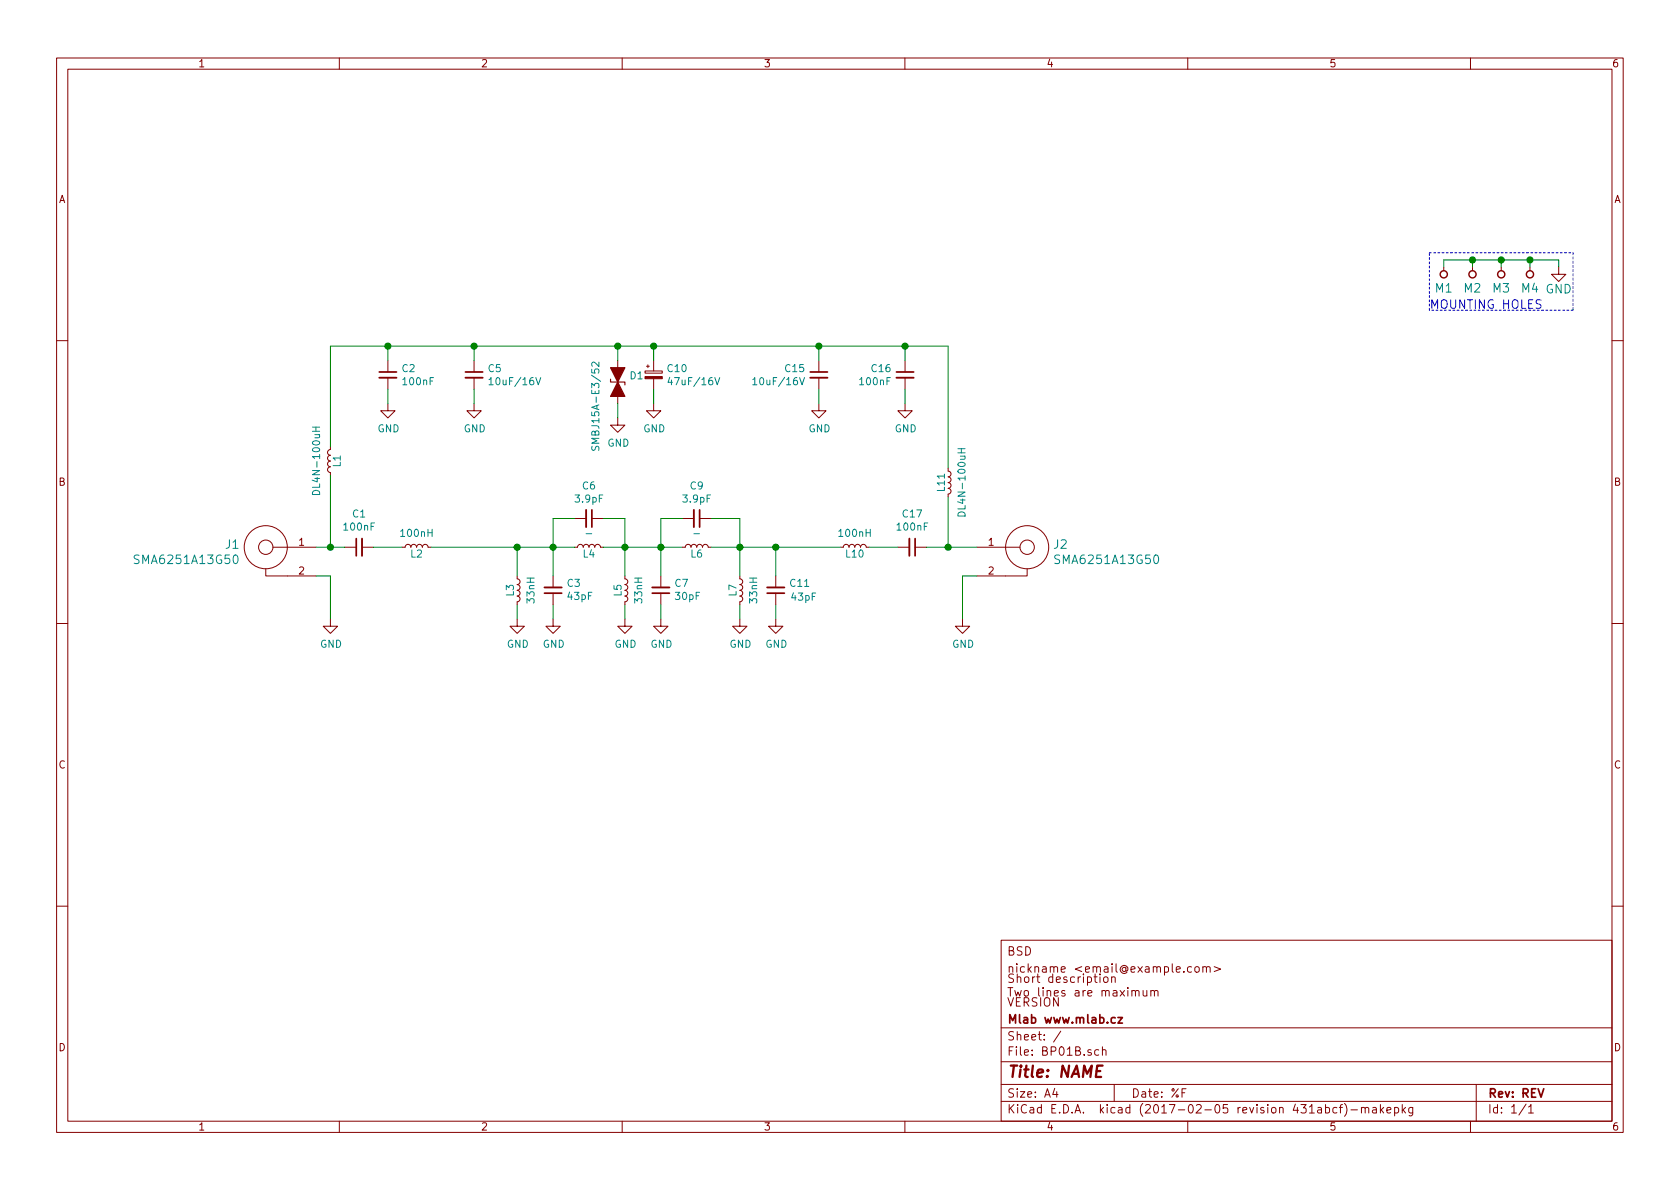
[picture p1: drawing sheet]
EESchema Schematic File Version 2
LIBS:74xgxx
LIBS:74xx
LIBS:ac-dc
LIBS:actel
LIBS:adc-dac
LIBS:Altera
LIBS:analog_devices
LIBS:analog_switches
LIBS:atmel
LIBS:audio
LIBS:brooktre
LIBS:cmos4000
LIBS:cmos_ieee
LIBS:conn
LIBS:contrib
LIBS:cypress
LIBS:dc-dc
LIBS:device
LIBS:digital-audio
LIBS:diode
LIBS:display
LIBS:dsp
LIBS:elec-unifil
LIBS:ESD_Protection
LIBS:ftdi
LIBS:gennum
LIBS:graphic
LIBS:hc11
LIBS:intel
LIBS:interface
LIBS:ir
LIBS:Lattice
LIBS:linear
LIBS:logo
LIBS:maxim
LIBS:mechanical
LIBS:memory
LIBS:microchip_dspic33dsc
LIBS:microchip
LIBS:microchip_pic10mcu
LIBS:microchip_pic12mcu
LIBS:microchip_pic16mcu
LIBS:microchip_pic18mcu
LIBS:microchip_pic32mcu
LIBS:microcontrollers
LIBS:motor_drivers
LIBS:motorola
LIBS:msp430
LIBS:nordicsemi
LIBS:nxp_armmcu
LIBS:onsemi
LIBS:opto
LIBS:Oscillators
LIBS:philips
LIBS:powerint
LIBS:power
LIBS:Power_Management
LIBS:pspice
LIBS:references
LIBS:regul
LIBS:relays
LIBS:rfcom
LIBS:sensors
LIBS:silabs
LIBS:siliconi
LIBS:stm32
LIBS:stm8
LIBS:supertex
LIBS:switches
LIBS:texas
LIBS:transf
LIBS:transistors
LIBS:ttl_ieee
LIBS:valves
LIBS:video
LIBS:Xicor
LIBS:xilinx
LIBS:Zilog
LIBS:BP01B-cache
EELAYER 26 0
EELAYER END
$Descr A4 11693 8268
encoding utf-8
Sheet 1 1
Title "NAME"
Date "%F"
Rev "REV"
Comp "Mlab www.mlab.cz"
Comment1 "VERSION"
Comment2 "Short description \\nTwo lines are maximum"
Comment3 "nickname <email@example.com>"
Comment4 "BSD"
$EndDescr
$Comp
L HOLE M1
U 1 1
P 10050 1900
F 0 "M1" V 9950 1900 60  0000 C CNN
F 1 "HOLE" H 10050 1800 60  0001 C CNN
F 2 "Mlab_Mechanical:MountingHole_3mm" H 10050 1900 60  0001 C CNN
F 3 "" H 10050 1900 60  0000 C CNN
	1    10050 1900
	0    -1   -1   0   
$EndComp
$Comp
L HOLE M2
U 1 1
P 10250 1900
F 0 "M2" V 10150 1900 60  0000 C CNN
F 1 "HOLE" H 10250 1800 60  0001 C CNN
F 2 "Mlab_Mechanical:MountingHole_3mm" H 10250 1900 60  0001 C CNN
F 3 "" H 10250 1900 60  0000 C CNN
	1    10250 1900
	0    -1   -1   0   
$EndComp
$Comp
L HOLE M3
U 1 1
P 10450 1900
F 0 "M3" V 10350 1900 60  0000 C CNN
F 1 "HOLE" H 10450 1800 60  0001 C CNN
F 2 "Mlab_Mechanical:MountingHole_3mm" H 10450 1900 60  0001 C CNN
F 3 "" H 10450 1900 60  0000 C CNN
	1    10450 1900
	0    -1   -1   0   
$EndComp
$Comp
L HOLE M4
U 1 1
P 10650 1900
F 0 "M4" V 10550 1900 60  0000 C CNN
F 1 "HOLE" H 10650 1800 60  0001 C CNN
F 2 "Mlab_Mechanical:MountingHole_3mm" H 10650 1900 60  0001 C CNN
F 3 "" H 10650 1900 60  0000 C CNN
	1    10650 1900
	0    -1   -1   0   
$EndComp
$Comp
L GND #PWR01
U 1 1
P 10850 1850
F 0 "#PWR01" H 10850 1600 60  0001 C CNN
F 1 "GND" H 10850 1700 60  0000 C CNN
F 2 "" H 10850 1850 60  0000 C CNN
F 3 "" H 10850 1850 60  0000 C CNN
	1    10850 1850
	1    0    0    -1  
$EndComp
Wire Wire Line
	10850 1800 10850 1850
Wire Wire Line
	10050 1800 10850 1800
Wire Wire Line
	10050 1800 10050 1850
Wire Wire Line
	10250 1850 10250 1800
Connection ~ 10250 1800
Wire Wire Line
	10450 1850 10450 1800
Connection ~ 10450 1800
Wire Wire Line
	10650 1850 10650 1800
Connection ~ 10650 1800
Wire Notes Line
	9950 1750 10950 1750
Wire Notes Line
	10950 1750 10950 2150
Wire Notes Line
	10950 2150 9950 2150
Wire Notes Line
	9950 2150 9950 1750
Text Notes 9950 2150 0    60   ~ 0
MOUNTING HOLES
$Comp
L SMA J1
U 1 1
P 1850 3800
F 0 "J1" H 2028 3822 60  0000 L CNN
F 1 "SMA6251A13G50" H 2028 3716 60  0000 L CNN
F 2 "Mlab_CON:SMA6251A13G50" H 1850 3800 60  0001 C CNN
F 3 "" H 1850 3800 60  0000 C CNN
	1    1850 3800
	-1   0    0    -1  
$EndComp
$Comp
L SMA J2
U 1 1
P 7150 3800
F 0 "J2" H 7328 3822 60  0000 L CNN
F 1 "SMA6251A13G50" H 7328 3716 60  0000 L CNN
F 2 "Mlab_CON:SMA6251A13G50" H 7150 3800 60  0001 C CNN
F 3 "" H 7150 3800 60  0000 C CNN
	1    7150 3800
	1    0    0    -1  
$EndComp
$Comp
L C_Small C1
U 1 1
P 2500 3800
F 0 "C1" V 2729 3800 50  0000 C CNN
F 1 "100nF" V 2638 3800 50  0000 C CNN
F 2 "Mlab_R:SMD-0805" H 2500 3800 50  0001 C CNN
F 3 "" H 2500 3800 50  0000 C CNN
	1    2500 3800
	0    -1   -1   0   
$EndComp
$Comp
L C_Small C3
U 1 1
P 3850 4100
F 0 "C3" H 3758 4054 50  0000 R CNN
F 1 "43pF" H 3758 4145 50  0000 R CNN
F 2 "Mlab_R:SMD-0805" H 3850 4100 50  0001 C CNN
F 3 "" H 3850 4100 50  0000 C CNN
	1    3850 4100
	-1   0    0    1   
$EndComp
$Comp
L C_Small C6
U 1 1
P 4100 3600
F 0 "C6" V 3871 3600 50  0000 C CNN
F 1 "3.9pF" V 3962 3600 50  0000 C CNN
F 2 "Mlab_R:SMD-0805" H 4100 3600 50  0001 C CNN
F 3 "" H 4100 3600 50  0000 C CNN
	1    4100 3600
	0    1    1    0   
$EndComp
$Comp
L L_Small L4
U 1 1
P 4100 3800
F 0 "L4" V 4050 3800 50  0000 C CNN
F 1 "-" V 4194 3800 50  0000 C CNN
F 2 "Mlab_R:SMD-0805" H 4100 3800 50  0001 C CNN
F 3 "" H 4100 3800 50  0000 C CNN
	1    4100 3800
	0    1    -1   0   
$EndComp
$Comp
L L_Small L2
U 1 1
P 2900 3800
F 0 "L2" V 2850 3800 50  0000 C CNN
F 1 "100nH" V 2994 3800 50  0000 C CNN
F 2 "Mlab_R:SMD-0805" H 2900 3800 50  0001 C CNN
F 3 "" H 2900 3800 50  0000 C CNN
	1    2900 3800
	0    1    -1   0   
$EndComp
$Comp
L L_Small L3
U 1 1
P 3600 4100
F 0 "L3" V 3550 4100 50  0000 C CNN
F 1 "33nH" V 3694 4100 50  0000 C CNN
F 2 "Mlab_R:SMD-0805" H 3600 4100 50  0001 C CNN
F 3 "" H 3600 4100 50  0000 C CNN
	1    3600 4100
	1    0    0    1   
$EndComp
$Comp
L C_Small C9
U 1 1
P 4850 3600
F 0 "C9" V 4621 3600 50  0000 C CNN
F 1 "3.9pF" V 4712 3600 50  0000 C CNN
F 2 "Mlab_R:SMD-0805" H 4850 3600 50  0001 C CNN
F 3 "" H 4850 3600 50  0000 C CNN
	1    4850 3600
	0    1    1    0   
$EndComp
$Comp
L L_Small L6
U 1 1
P 4850 3800
F 0 "L6" V 4800 3800 50  0000 C CNN
F 1 "-" V 4944 3800 50  0000 C CNN
F 2 "Mlab_R:SMD-0805" H 4850 3800 50  0001 C CNN
F 3 "" H 4850 3800 50  0000 C CNN
	1    4850 3800
	0    1    -1   0   
$EndComp
$Comp
L C_Small C7
U 1 1
P 4600 4100
F 0 "C7" H 4508 4054 50  0000 R CNN
F 1 "30pF" H 4508 4145 50  0000 R CNN
F 2 "Mlab_R:SMD-0805" H 4600 4100 50  0001 C CNN
F 3 "" H 4600 4100 50  0000 C CNN
	1    4600 4100
	-1   0    0    1   
$EndComp
$Comp
L L_Small L5
U 1 1
P 4350 4100
F 0 "L5" V 4300 4100 50  0000 C CNN
F 1 "33nH" V 4444 4100 50  0000 C CNN
F 2 "Mlab_R:SMD-0805" H 4350 4100 50  0001 C CNN
F 3 "" H 4350 4100 50  0000 C CNN
	1    4350 4100
	1    0    0    1   
$EndComp
$Comp
L C_Small C11
U 1 1
P 5400 4100
F 0 "C11" H 5308 4054 50  0000 R CNN
F 1 "43pF" H 5300 4150 50  0000 R CNN
F 2 "Mlab_R:SMD-0805" H 5400 4100 50  0001 C CNN
F 3 "" H 5400 4100 50  0000 C CNN
	1    5400 4100
	-1   0    0    1   
$EndComp
$Comp
L L_Small L7
U 1 1
P 5150 4100
F 0 "L7" V 5100 4100 50  0000 C CNN
F 1 "33nH" V 5244 4100 50  0000 C CNN
F 2 "Mlab_R:SMD-0805" H 5150 4100 50  0001 C CNN
F 3 "" H 5150 4100 50  0000 C CNN
	1    5150 4100
	1    0    0    1   
$EndComp
$Comp
L L_Small L1
U 1 1
P 2300 3200
F 0 "L1" V 2250 3200 50  0000 C CNN
F 1 "DL4N-100uH" V 2394 3200 50  0000 C CNN
F 2 "Mlab_R:SMD-1812" H 2300 3200 50  0001 C CNN
F 3 "" H 2300 3200 50  0000 C CNN
	1    2300 3200
	-1   0    0    -1  
$EndComp
$Comp
L C_Small C17
U 1 1
P 6350 3800
F 0 "C17" V 6579 3800 50  0000 C CNN
F 1 "100nF" V 6488 3800 50  0000 C CNN
F 2 "Mlab_R:SMD-0805" H 6350 3800 50  0001 C CNN
F 3 "" H 6350 3800 50  0000 C CNN
	1    6350 3800
	0    1    -1   0   
$EndComp
$Comp
L L_Small L10
U 1 1
P 5950 3800
F 0 "L10" V 5900 3800 50  0000 C CNN
F 1 "100nH" V 6044 3800 50  0000 C CNN
F 2 "Mlab_R:SMD-0805" H 5950 3800 50  0001 C CNN
F 3 "" H 5950 3800 50  0000 C CNN
	1    5950 3800
	0    -1   -1   0   
$EndComp
$Comp
L L_Small L11
U 1 1
P 6600 3350
F 0 "L11" V 6550 3350 50  0000 C CNN
F 1 "DL4N-100uH" V 6694 3350 50  0000 C CNN
F 2 "Mlab_R:SMD-1812" H 6600 3350 50  0001 C CNN
F 3 "" H 6600 3350 50  0000 C CNN
	1    6600 3350
	1    0    0    -1  
$EndComp
$Comp
L C_Small C2
U 1 1
P 2700 2600
F 0 "C2" H 2792 2646 50  0000 L CNN
F 1 "100nF" H 2792 2555 50  0000 L CNN
F 2 "Mlab_R:SMD-0805" H 2700 2600 50  0001 C CNN
F 3 "" H 2700 2600 50  0000 C CNN
	1    2700 2600
	1    0    0    -1  
$EndComp
$Comp
L C_Small C5
U 1 1
P 3300 2600
F 0 "C5" H 3392 2646 50  0000 L CNN
F 1 "10uF/16V" H 3392 2555 50  0000 L CNN
F 2 "Mlab_R:SMD-0805" H 3300 2600 50  0001 C CNN
F 3 "" H 3300 2600 50  0000 C CNN
	1    3300 2600
	1    0    0    -1  
$EndComp
$Comp
L CP_Small C10
U 1 1
P 4550 2600
F 0 "C10" H 4638 2646 50  0000 L CNN
F 1 "47uF/16V" H 4638 2555 50  0000 L CNN
F 2 "Mlab_C:TantalC_SizeC_Reflow" H 4550 2600 50  0001 C CNN
F 3 "" H 4550 2600 50  0000 C CNN
	1    4550 2600
	1    0    0    -1  
$EndComp
$Comp
L D_TVS_ALT D1
U 1 1
P 4300 2650
F 0 "D1" V 4254 2729 50  0000 L CNN
F 1 "SMBJ15A-E3/52" H 4150 2500 50  0000 L CNN
F 2 "Mlab_D:SMB_Standard" H 4300 2650 50  0001 C CNN
F 3 "" H 4300 2650 50  0000 C CNN
	1    4300 2650
	0    1    1    0   
$EndComp
$Comp
L C_Small C16
U 1 1
P 6300 2600
F 0 "C16" H 6391 2646 50  0000 L CNN
F 1 "100nF" H 6391 2555 50  0000 L CNN
F 2 "Mlab_R:SMD-0805" H 6300 2600 50  0001 C CNN
F 3 "" H 6300 2600 50  0000 C CNN
	1    6300 2600
	-1   0    0    -1  
$EndComp
$Comp
L C_Small C15
U 1 1
P 5700 2600
F 0 "C15" H 5792 2646 50  0000 L CNN
F 1 "10uF/16V" H 5792 2555 50  0000 L CNN
F 2 "Mlab_R:SMD-0805" H 5700 2600 50  0001 C CNN
F 3 "" H 5700 2600 50  0000 C CNN
	1    5700 2600
	-1   0    0    -1  
$EndComp
$Comp
L GND #PWR02
U 1 1
P 2300 4300
F 0 "#PWR02" H 2300 4050 50  0001 C CNN
F 1 "GND" H 2305 4127 50  0000 C CNN
F 2 "" H 2300 4300 50  0000 C CNN
F 3 "" H 2300 4300 50  0000 C CNN
	1    2300 4300
	1    0    0    -1  
$EndComp
$Comp
L GND #PWR03
U 1 1
P 3600 4300
F 0 "#PWR03" H 3600 4050 50  0001 C CNN
F 1 "GND" H 3605 4127 50  0000 C CNN
F 2 "" H 3600 4300 50  0000 C CNN
F 3 "" H 3600 4300 50  0000 C CNN
	1    3600 4300
	1    0    0    -1  
$EndComp
$Comp
L GND #PWR04
U 1 1
P 3850 4300
F 0 "#PWR04" H 3850 4050 50  0001 C CNN
F 1 "GND" H 3855 4127 50  0000 C CNN
F 2 "" H 3850 4300 50  0000 C CNN
F 3 "" H 3850 4300 50  0000 C CNN
	1    3850 4300
	1    0    0    -1  
$EndComp
$Comp
L GND #PWR05
U 1 1
P 4350 4300
F 0 "#PWR05" H 4350 4050 50  0001 C CNN
F 1 "GND" H 4355 4127 50  0000 C CNN
F 2 "" H 4350 4300 50  0000 C CNN
F 3 "" H 4350 4300 50  0000 C CNN
	1    4350 4300
	1    0    0    -1  
$EndComp
$Comp
L GND #PWR06
U 1 1
P 4600 4300
F 0 "#PWR06" H 4600 4050 50  0001 C CNN
F 1 "GND" H 4605 4127 50  0000 C CNN
F 2 "" H 4600 4300 50  0000 C CNN
F 3 "" H 4600 4300 50  0000 C CNN
	1    4600 4300
	1    0    0    -1  
$EndComp
$Comp
L GND #PWR07
U 1 1
P 5150 4300
F 0 "#PWR07" H 5150 4050 50  0001 C CNN
F 1 "GND" H 5155 4127 50  0000 C CNN
F 2 "" H 5150 4300 50  0000 C CNN
F 3 "" H 5150 4300 50  0000 C CNN
	1    5150 4300
	1    0    0    -1  
$EndComp
$Comp
L GND #PWR08
U 1 1
P 5400 4300
F 0 "#PWR08" H 5400 4050 50  0001 C CNN
F 1 "GND" H 5405 4127 50  0000 C CNN
F 2 "" H 5400 4300 50  0000 C CNN
F 3 "" H 5400 4300 50  0000 C CNN
	1    5400 4300
	1    0    0    -1  
$EndComp
$Comp
L GND #PWR011
U 1 1
P 6700 4300
F 0 "#PWR011" H 6700 4050 50  0001 C CNN
F 1 "GND" H 6705 4127 50  0000 C CNN
F 2 "" H 6700 4300 50  0000 C CNN
F 3 "" H 6700 4300 50  0000 C CNN
	1    6700 4300
	1    0    0    -1  
$EndComp
Wire Wire Line
	2300 4300 2300 4000
Wire Wire Line
	2300 4000 2200 4000
Wire Wire Line
	2200 3800 2400 3800
Wire Wire Line
	2300 3300 2300 3800
Connection ~ 2300 3800
Wire Wire Line
	2300 3100 2300 2400
Wire Wire Line
	2300 2400 6600 2400
Wire Wire Line
	6600 2400 6600 3250
Wire Wire Line
	2700 2500 2700 2400
Connection ~ 2700 2400
$Comp
L GND #PWR012
U 1 1
P 2700 2800
F 0 "#PWR012" H 2700 2550 50  0001 C CNN
F 1 "GND" H 2705 2627 50  0000 C CNN
F 2 "" H 2700 2800 50  0000 C CNN
F 3 "" H 2700 2800 50  0000 C CNN
	1    2700 2800
	1    0    0    -1  
$EndComp
$Comp
L GND #PWR013
U 1 1
P 3300 2800
F 0 "#PWR013" H 3300 2550 50  0001 C CNN
F 1 "GND" H 3305 2627 50  0000 C CNN
F 2 "" H 3300 2800 50  0000 C CNN
F 3 "" H 3300 2800 50  0000 C CNN
	1    3300 2800
	1    0    0    -1  
$EndComp
$Comp
L GND #PWR014
U 1 1
P 4300 2900
F 0 "#PWR014" H 4300 2650 50  0001 C CNN
F 1 "GND" H 4305 2727 50  0000 C CNN
F 2 "" H 4300 2900 50  0000 C CNN
F 3 "" H 4300 2900 50  0000 C CNN
	1    4300 2900
	1    0    0    -1  
$EndComp
$Comp
L GND #PWR015
U 1 1
P 4550 2800
F 0 "#PWR015" H 4550 2550 50  0001 C CNN
F 1 "GND" H 4555 2627 50  0000 C CNN
F 2 "" H 4550 2800 50  0000 C CNN
F 3 "" H 4550 2800 50  0000 C CNN
	1    4550 2800
	1    0    0    -1  
$EndComp
$Comp
L GND #PWR016
U 1 1
P 5700 2800
F 0 "#PWR016" H 5700 2550 50  0001 C CNN
F 1 "GND" H 5705 2627 50  0000 C CNN
F 2 "" H 5700 2800 50  0000 C CNN
F 3 "" H 5700 2800 50  0000 C CNN
	1    5700 2800
	1    0    0    -1  
$EndComp
$Comp
L GND #PWR017
U 1 1
P 6300 2800
F 0 "#PWR017" H 6300 2550 50  0001 C CNN
F 1 "GND" H 6305 2627 50  0000 C CNN
F 2 "" H 6300 2800 50  0000 C CNN
F 3 "" H 6300 2800 50  0000 C CNN
	1    6300 2800
	1    0    0    -1  
$EndComp
Wire Wire Line
	2700 2800 2700 2700
Wire Wire Line
	3300 2800 3300 2700
Wire Wire Line
	3300 2500 3300 2400
Connection ~ 3300 2400
Wire Wire Line
	2600 3800 2800 3800
Wire Wire Line
	3850 3600 3850 4000
Connection ~ 3850 3800
Wire Wire Line
	3600 4000 3600 3800
Connection ~ 3600 3800
Wire Wire Line
	3600 4200 3600 4300
Wire Wire Line
	3850 4200 3850 4300
Wire Wire Line
	4350 4300 4350 4200
Wire Wire Line
	4350 3600 4350 4000
Connection ~ 4350 3800
Wire Wire Line
	4600 3600 4600 4000
Connection ~ 4600 3800
Wire Wire Line
	4600 4200 4600 4300
Wire Wire Line
	4600 3600 4750 3600
Wire Wire Line
	5150 3600 5150 4000
Connection ~ 5150 3800
Wire Wire Line
	5150 3600 4950 3600
Wire Wire Line
	5150 4200 5150 4300
Wire Wire Line
	5400 4200 5400 4300
Wire Wire Line
	6050 3800 6250 3800
Wire Wire Line
	6450 3800 6800 3800
Wire Wire Line
	6800 4000 6700 4000
Wire Wire Line
	6700 4000 6700 4300
Wire Wire Line
	6600 3450 6600 3800
Connection ~ 6600 3800
Wire Wire Line
	4300 2900 4300 2800
Wire Wire Line
	4300 2500 4300 2400
Connection ~ 4300 2400
Wire Wire Line
	4550 2500 4550 2400
Connection ~ 4550 2400
Wire Wire Line
	4550 2700 4550 2800
Wire Wire Line
	5700 2800 5700 2700
Wire Wire Line
	5700 2500 5700 2400
Connection ~ 5700 2400
Wire Wire Line
	6300 2700 6300 2800
Wire Wire Line
	6300 2500 6300 2400
Connection ~ 6300 2400
Wire Wire Line
	4200 3600 4350 3600
Wire Wire Line
	4000 3600 3850 3600
Wire Wire Line
	4200 3800 4750 3800
Wire Wire Line
	5400 3800 5400 4000
Connection ~ 5400 3800
Wire Wire Line
	3000 3800 4000 3800
Wire Wire Line
	4950 3800 5850 3800
$EndSCHEMATC
